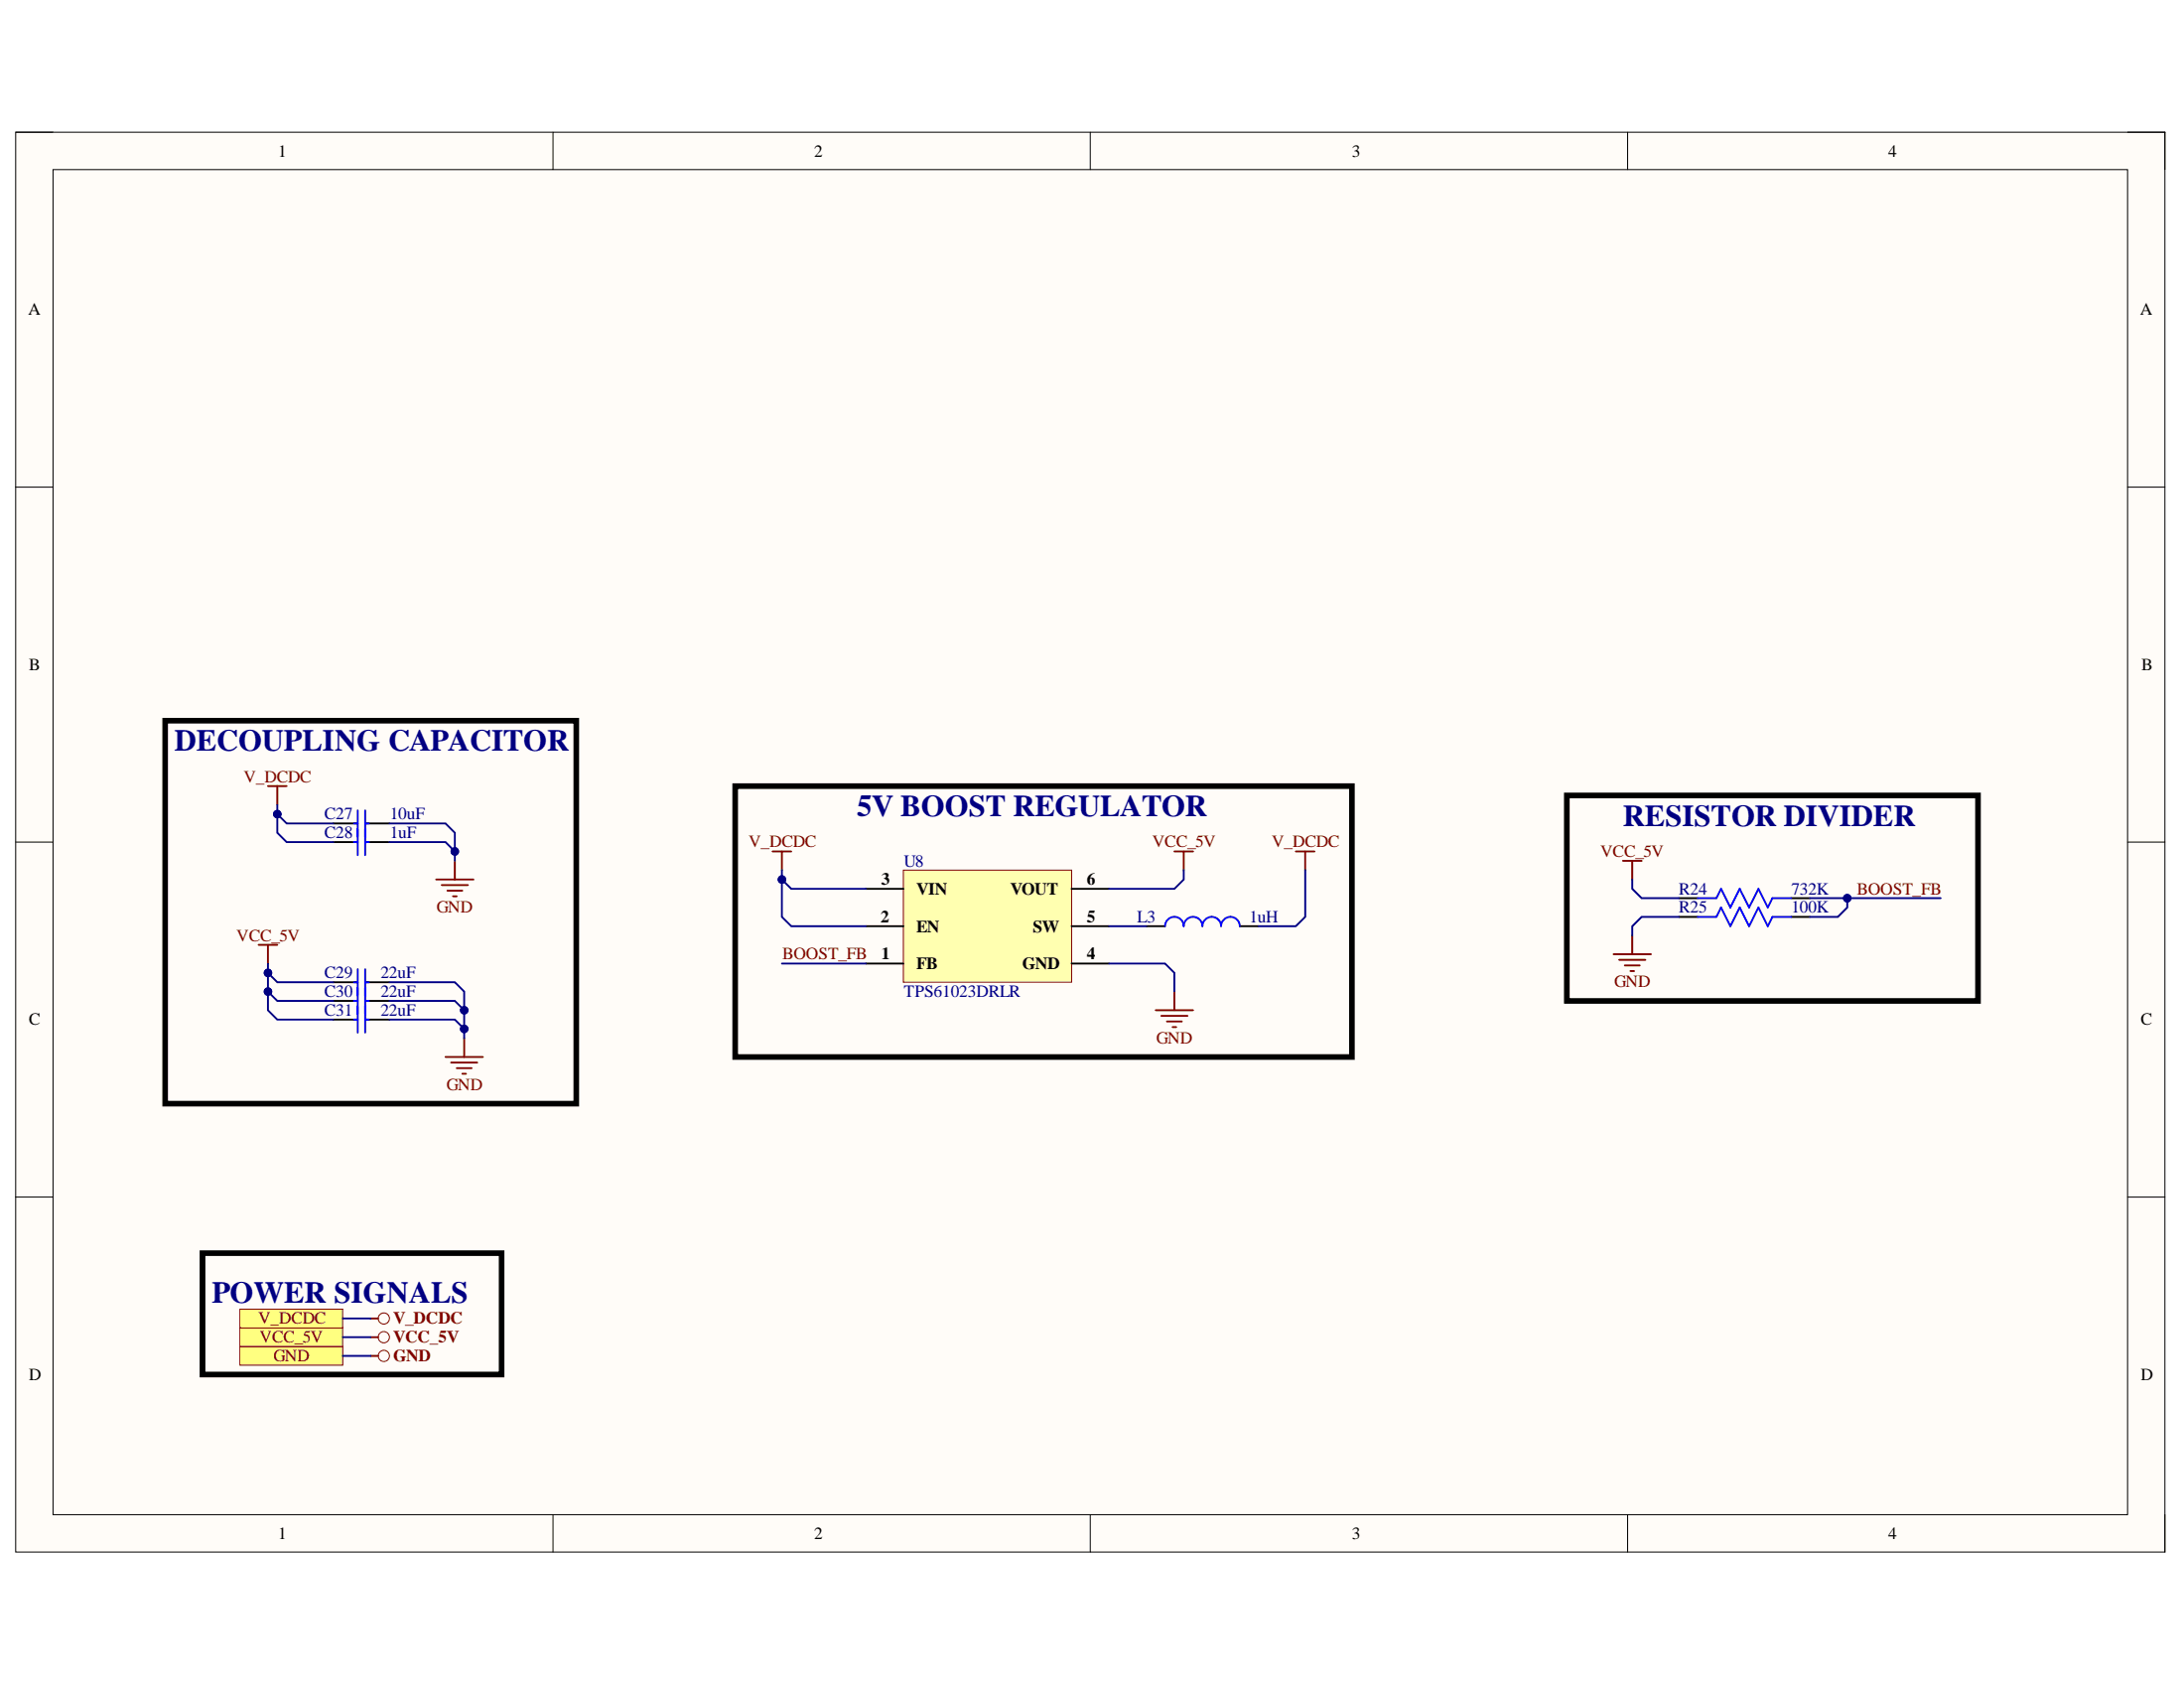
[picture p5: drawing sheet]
<svg xmlns="http://www.w3.org/2000/svg" width="279mm" height="216mm" viewBox="0 0 279 216" stroke-linecap="round" stroke-linejoin="round" font-family="sans-serif">
<path d="M2 16.9h275v181.6h-275z" fill-rule="evenodd" fill="#fffcf8"/>
<path d="M2 16.9h275v181.6h-275z" fill="none" stroke="#000" stroke-width=".13"/>
<path d="M6.8 21.7h265.4v172h-265.4z" fill-rule="evenodd" fill="#fffcf8"/>
<g fill="none" stroke="#000" stroke-width=".13">
<path d="M2 16.9h4.8M70.7 16.9v4.8M139.5 16.9v4.8M208.2 16.9v4.8M272.2 16.9h4.8v4.8M6.8 21.7h265.4v172h-265.4zM2 62.3h4.8M272.2 62.3h4.8M2 107.7h4.8M272.2 107.7h4.8M2 153.1h4.8M272.2 153.1h4.8"/>
<path d="M70.7 193.7v4.8M139.5 193.7v4.8M208.2 193.7v4.8M277 193.7v4.8"/>
</g>
<path d="M115.6 111.3h21.5v14.3h-21.5z" fill-rule="evenodd" fill="#ffffb0"/>
<path d="M115.6 111.3h21.5v14.3h-21.5z" fill="none" stroke="#800000" stroke-width=".13"/>
<g fill="none" stroke="#000" stroke-width=".24">
<path d="M42.6 105.3h3.2M42.6 107.7h3.2M46.7 105.3h3.1M46.7 107.7h3.1M110.8 118.5h4.8M110.8 113.7h4.8M137.1 118.5h4.8M137.1 113.7h4.8M214.8 114.9h2.4M214.8 117.3h2.4M229.1 114.9h2.4M229.1 117.3h2.4"/>
<path d="M42.6 125.6h3.2M42.6 128h3.2M42.6 130.4h3.2M46.7 125.6h3.1M46.7 128h3.1M46.7 130.4h3.1M110.8 123.2h4.8M137.1 123.2h4.8"/>
</g>
<g fill="none" stroke="#800000" stroke-width=".24">
<path d="M34.3 100.5h2.4M35.5 100.5v2.4M55.8 112.5h4.8M56.5 113.2h3.4M57.2 113.9h1.9M58 114.6h.4M58.2 110.1v2.4M98.8 108.9h2.4M100 108.9v2.4M150.2 108.9h2.4M151.4 108.9v2.4M165.8 108.9h2.4"/>
<path d="M167 108.9v2.4M207.6 110.1h2.4M208.8 110.1v2.4M208.8 119.7v2.3M33.1 120.8h2.4M34.3 120.8v2.4M57 135.2h4.8M57.7 135.9h3.4M58.4 136.6h1.9M59.1 137.3h.5M59.4 132.8v2.4M147.8 129.2h4.8"/>
<path d="M148.6 129.9h3.3M149.3 130.6h1.9M150 131.4h.5M150.2 126.8v2.4M206.4 122h4.8M207.1 122.8h3.4M207.9 123.5h1.9M208.6 124.2h.5"/>
</g>
<g fill="none" stroke="#00f" stroke-width=".24">
<path d="M45.3 105.3h.5M45.3 107.7h.5M45.8 103.6v5.8M46.7 103.6v5.8M46.7 105.3h.5M46.7 107.7h.5M217.2 114.9h2.4l.6-1.2 1.2 2.4 1.2-2.4 1.2 2.4 1.2-2.4 1.2 2.4 .5-1.2h2.4M217.2 117.3h2.4l.6-1.2 1.2 2.4 1.2-2.4 1.2 2.4 1.2-2.4 1.2 2.4 .5-1.2h2.4M45.3 125.6h.5M45.3 128h.5M45.3 130.4h.5M45.8 124v8.1"/>
<path d="M46.7 124v8.1M46.7 125.6h.5M46.7 128h.5M46.7 130.4h.5"/>
</g>
<path d="M21.1 92.2h52.6v49h-52.6zM94.1 100.5h78.9v34.7h-78.9zM200.4 101.7h52.6v26.3h-52.6z" fill="none" stroke="#000" stroke-width=".72"/>
<path d="M30.7 172.2h13.2v2.4h-13.2z" fill-rule="evenodd" fill="#ffff80"/>
<g fill="none" stroke="#800000" stroke-width=".13">
<path d="M30.7 172.2h13.2v2.4h-13.2z"/>
<circle cx="49.1" cy="173.4" r=".72"/>
</g>
<path d="M47.4 173.4h1" fill="none" stroke="#800000" stroke-width=".24"/>
<path d="M30.7 169.8h13.1v2.4h-13.1z" fill-rule="evenodd" fill="#ffff80"/>
<g fill="none" stroke="#800000" stroke-width=".13">
<path d="M30.7 169.8h13.1v2.4h-13.1z"/>
<circle cx="49.1" cy="171" r=".72"/>
</g>
<path d="M47.4 171h1" fill="none" stroke="#800000" stroke-width=".24"/>
<path d="M25.9 160.3h38.3v15.5h-38.3z" fill="none" stroke="#000" stroke-width=".72"/>
<path d="M30.7 167.4h13.1v2.4h-13.1z" fill-rule="evenodd" fill="#ffff80"/>
<g fill="none" stroke="#800000" stroke-width=".13">
<path d="M30.7 167.4h13.1v2.4h-13.1z"/>
<circle cx="49.1" cy="168.6" r=".72"/>
</g>
<path d="M47.4 168.6h1" fill="none" stroke="#800000" stroke-width=".24"/>
<path d="M146.7 118.5h2.3M158.6 118.5h2.4" fill="none" stroke="#000" stroke-width=".24"/>
<path d="M149 118.5a1.19 1.19 0 0 1 1.2-1.2 1.19 1.19 0 0 1 1.2 1.2 1.2 1.2 0 0 1 1.2-1.2 1.2 1.2 0 0 1 1.2 1.2 1.19 1.19 0 0 1 1.2-1.2 1.19 1.19 0 0 1 1.2 1.2 1.2 1.2 0 0 1 1.2-1.2 1.2 1.2 0 0 1 1.2 1.2" fill="none" stroke="#00f" stroke-width=".24"/>
<path d="M231.5 114.9h16.8" fill="none" stroke="#000080" stroke-width=".24"/>
<circle cx="236.3" cy="114.9" r=".48" fill="#000080"/>
<circle cx="236.3" cy="114.9" r=".48" fill="none" stroke="#000080" stroke-width=".13"/>
<path d="M34.3 126.8v2.4l1.2 1.2h7.1" fill="none" stroke="#000080" stroke-width=".24"/>
<circle cx="34.3" cy="126.8" r=".48" fill="#000080"/>
<circle cx="34.3" cy="126.8" r=".48" fill="none" stroke="#000080" stroke-width=".13"/>
<path d="M34.3 124.4v2.4l1.2 1.2h7.1" fill="none" stroke="#000080" stroke-width=".24"/>
<circle cx="34.3" cy="126.8" r=".48" fill="#000080"/>
<circle cx="34.3" cy="126.8" r=".48" fill="none" stroke="#000080" stroke-width=".13"/>
<circle cx="34.3" cy="124.4" r=".48" fill="#000080"/>
<circle cx="34.3" cy="124.4" r=".48" fill="none" stroke="#000080" stroke-width=".13"/>
<path d="M34.3 123.2v1.2l1.2 1.2h7.1" fill="none" stroke="#000080" stroke-width=".24"/>
<circle cx="34.3" cy="124.4" r=".48" fill="#000080"/>
<circle cx="34.3" cy="124.4" r=".48" fill="none" stroke="#000080" stroke-width=".13"/>
<path d="M35.5 104.1v2.4l1.2 1.2h5.9" fill="none" stroke="#000080" stroke-width=".24"/>
<circle cx="35.5" cy="104.1" r=".48" fill="#000080"/>
<circle cx="35.5" cy="104.1" r=".48" fill="none" stroke="#000080" stroke-width=".13"/>
<path d="M35.5 102.9v1.2l1.2 1.2h5.9" fill="none" stroke="#000080" stroke-width=".24"/>
<circle cx="35.5" cy="104.1" r=".48" fill="#000080"/>
<circle cx="35.5" cy="104.1" r=".48" fill="none" stroke="#000080" stroke-width=".13"/>
<path d="M49.8 130.4h8.4l1.2 1.2" fill="none" stroke="#000080" stroke-width=".24"/>
<circle cx="59.4" cy="131.6" r=".48" fill="#000080"/>
<circle cx="59.4" cy="131.6" r=".48" fill="none" stroke="#000080" stroke-width=".13"/>
<path d="M49.8 128h8.4l1.2 1.2" fill="none" stroke="#000080" stroke-width=".24"/>
<circle cx="59.4" cy="129.2" r=".48" fill="#000080"/>
<circle cx="59.4" cy="129.2" r=".48" fill="none" stroke="#000080" stroke-width=".13"/>
<path d="M49.8 125.6h8.4l1.2 1.2v6" fill="none" stroke="#000080" stroke-width=".24"/>
<circle cx="59.4" cy="131.6" r=".48" fill="#000080"/>
<circle cx="59.4" cy="131.6" r=".48" fill="none" stroke="#000080" stroke-width=".13"/>
<circle cx="59.4" cy="129.2" r=".48" fill="#000080"/>
<circle cx="59.4" cy="129.2" r=".48" fill="none" stroke="#000080" stroke-width=".13"/>
<path d="M49.8 107.7h7.2l1.2 1.2" fill="none" stroke="#000080" stroke-width=".24"/>
<circle cx="58.2" cy="108.9" r=".48" fill="#000080"/>
<circle cx="58.2" cy="108.9" r=".48" fill="none" stroke="#000080" stroke-width=".13"/>
<path d="M49.8 105.3h7.2l1.2 1.2v3.6" fill="none" stroke="#000080" stroke-width=".24"/>
<circle cx="58.2" cy="108.9" r=".48" fill="#000080"/>
<circle cx="58.2" cy="108.9" r=".48" fill="none" stroke="#000080" stroke-width=".13"/>
<path d="M100 112.5v4.8l1.2 1.2h9.6M100 123.2h10.8" fill="none" stroke="#000080" stroke-width=".24"/>
<circle cx="100" cy="112.5" r=".48" fill="#000080"/>
<circle cx="100" cy="112.5" r=".48" fill="none" stroke="#000080" stroke-width=".13"/>
<path d="M100 111.3v1.2l1.2 1.2h9.6" fill="none" stroke="#000080" stroke-width=".24"/>
<circle cx="100" cy="112.5" r=".48" fill="#000080"/>
<circle cx="100" cy="112.5" r=".48" fill="none" stroke="#000080" stroke-width=".13"/>
<path d="M141.9 118.5h4.8M151.4 111.3v1.2l-1.2 1.2h-8.3M167 111.3v6l-1.2 1.2h-4.8M208.8 112.5v1.2l1.2 1.2h4.8M214.8 117.3h-4.8l-1.2 1.2v1.2M236.3 114.9v1.2l-1.2 1.2h-3.6M141.9 123.2h7.1l1.2 1.2v2.4" fill="none" stroke="#000080" stroke-width=".24"/>
<circle cx="236.3" cy="114.9" r=".48" fill="#000080"/>
<circle cx="236.3" cy="114.9" r=".48" fill="none" stroke="#000080" stroke-width=".13"/>
<path d="M43.8 171h3.6M43.8 168.6h3.6M43.9 173.4h3.5" fill="none" stroke="#000080" stroke-width=".24"/>
<g font-size="3.9" fill="#000080">
<text x="22.3" y="96">DECOUPLING CAPACITOR</text>
<text x="109.6" y="104.4">5V BOOST REGULATOR</text>
<text x="207.6" y="105.7">RESISTOR DIVIDER</text>
<text x="27.1" y="166.6">POWER SIGNALS</text>
</g>
<g font-size="2.2">
<text x="35.6" y="20">1</text>
<text x="104.1" y="20">2</text>
<text x="173" y="20">3</text>
<text x="241.6" y="20">4</text>
<text x="3.6" y="40.3">A</text>
<text x="273.8" y="40.3">A</text>
<text x="3.7" y="85.7">B</text>
<text x="274" y="85.7">B</text>
<text x="112.8" y="113.2">3</text>
<text x="139.1" y="113.2">6</text>
<text x="112.7" y="117.9">2</text>
<text x="117.2" y="119.2">EN</text>
<text x="117.2" y="114.4">VIN</text>
<text x="129.2" y="114.4">VOUT</text>
<text x="132.1" y="119.2">SW</text>
<text x="139.1" y="117.9">5</text>
<text x="112.8" y="122.7">1</text>
<text x="117.2" y="123.9">FB</text>
<text x="130.8" y="123.9">GND</text>
<text x="139.1" y="122.7">4</text>
<text x="3.7" y="131.1">C</text>
<text x="273.9" y="131.1">C</text>
<text x="3.7" y="176.5">D</text>
<text x="273.9" y="176.5">D</text>
<text x="35.6" y="196.8">1</text>
<text x="104.1" y="196.8">2</text>
<text x="173" y="196.8">3</text>
<text x="241.6" y="196.8">4</text>
</g>
<g font-size="2.2" fill="#800000">
<text x="31.2" y="100">V_DCDC</text>
<text x="95.8" y="108.4">V_DCDC</text>
<text x="147.4" y="108.4">VCC_5V</text>
<text x="162.7" y="108.4">V_DCDC</text>
<text x="204.7" y="109.6">VCC_5V</text>
<text x="55.9" y="116.7">GND</text>
<text x="237.5" y="114.4">BOOST_FB</text>
<text x="30.3" y="120.4">VCC_5V</text>
<text x="100.1" y="122.7">BOOST_FB</text>
<text x="206.5" y="126.3">GND</text>
<text x="147.9" y="133.5">GND</text>
<text x="57.1" y="139.5">GND</text>
<text x="33.1" y="169.3">V_DCDC</text>
<text x="33.2" y="171.7">VCC_5V</text>
<text x="50.3" y="171.7">VCC_5V</text>
<text x="50.3" y="169.3">V_DCDC</text>
<text x="35" y="174.1">GND</text>
<text x="50.3" y="174.1">GND</text>
</g>
<g font-size="2.2" fill="#000080">
<text x="41.5" y="104.8">C27</text>
<text x="41.5" y="107.2">C28</text>
<text x="49.9" y="104.8">10uF</text>
<text x="49.9" y="107.2">1uF</text>
<text x="115.6" y="110.8">U8</text>
<text x="145.5" y="117.9">L3</text>
<text x="159.8" y="117.9">1uH</text>
<text x="214.8" y="114.4">R24</text>
<text x="214.8" y="116.7">R25</text>
<text x="229.2" y="114.4">732K</text>
<text x="229.2" y="116.7">100K</text>
<text x="41.5" y="125.1">C29</text>
<text x="48.7" y="125.1">22uF</text>
<text x="41.5" y="127.6">C30</text>
<text x="41.5" y="129.9">C31</text>
<text x="48.7" y="127.6">22uF</text>
<text x="48.7" y="129.9">22uF</text>
<text x="115.6" y="127.6">TPS61023DRLR</text>
</g>
</svg>
